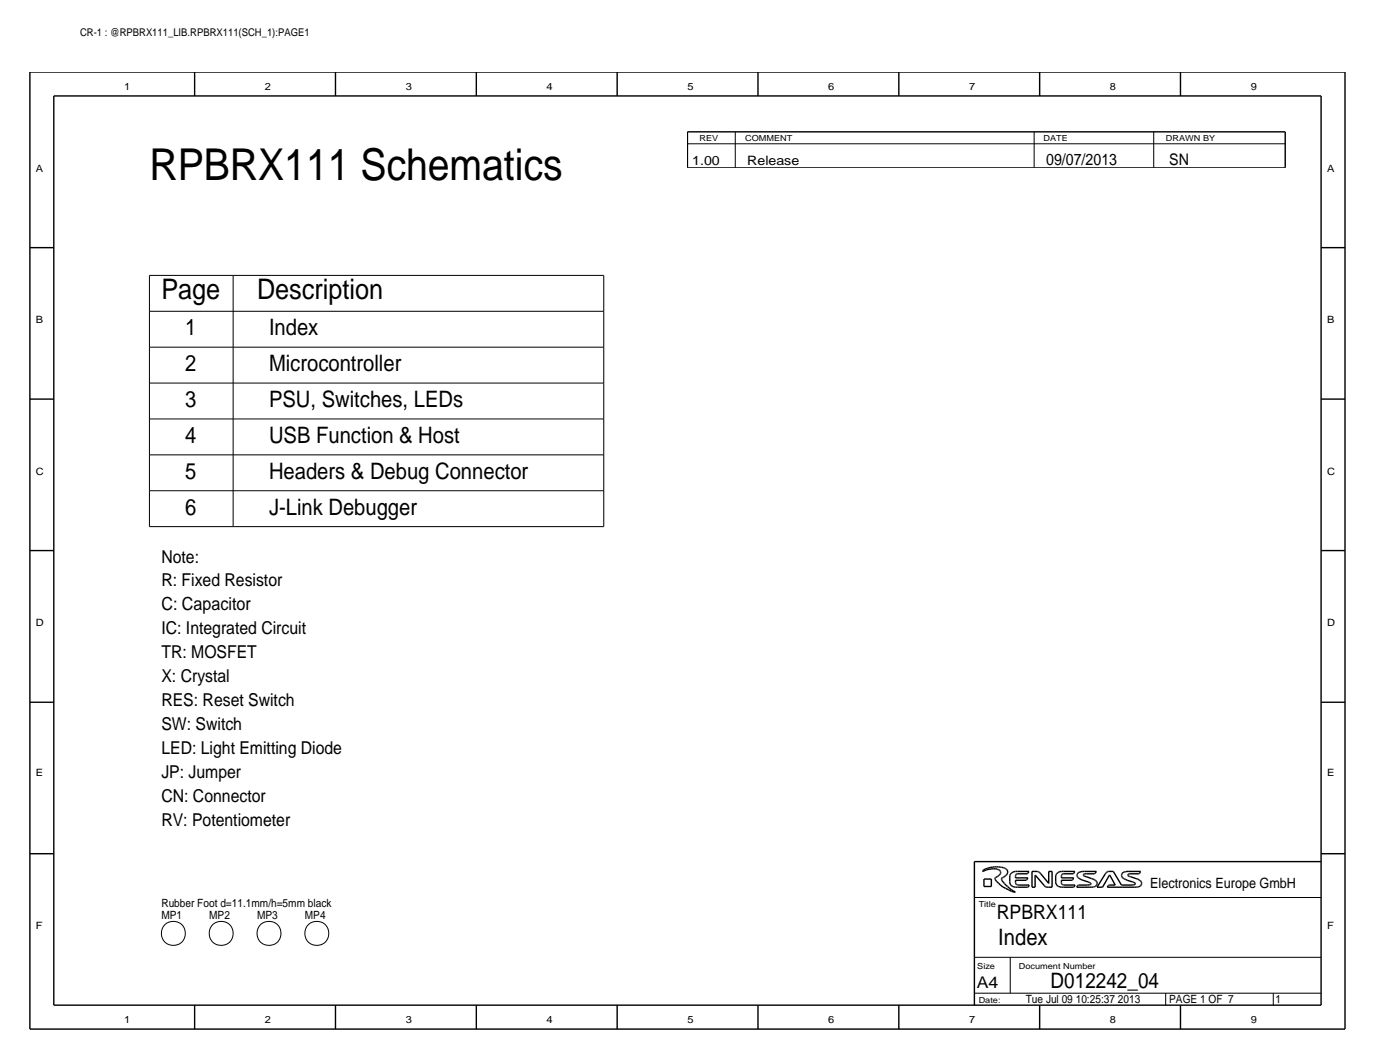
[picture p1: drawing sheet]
<svg xmlns="http://www.w3.org/2000/svg" width="297mm" height="225mm" viewBox="0 0 297 225" stroke-linecap="round" stroke-linejoin="round" font-family="sans-serif">
<!-- layer: Nets -->
<g fill="none" stroke="#000" stroke-width=".21">
<path d="M31.7 58.5h17.8zM31.7 58.5v7.6zM49.5 58.5v53.3zM49.5 58.5h78.8zM128.3 58.5v7.6zM31.7 73.7v7.6zM31.7 73.7h96.6zM31.7 66.1v7.6zM31.7 66.1h96.6zM128.3 73.7v7.6zM128.3 66.1v7.6zM31.7 89h96.6z"/>
<path d="M31.7 89v7.6zM31.7 81.3v7.7zM31.7 81.3h96.6zM31.7 96.6h96.6zM31.7 96.6v7.6zM128.3 89v7.6zM128.3 81.3v7.7zM128.3 96.6v7.6zM31.7 104.2h96.6zM31.7 104.2v7.6zM31.7 111.8h17.8zM49.5 111.8h78.8z"/>
<path d="M128.3 104.2v7.6z"/>
</g>
<!-- layer: Components -->
<g fill="none" stroke="#000" stroke-width=".21">
<circle cx="36.8" cy="198.2" r="2.56"/>
<circle cx="47" cy="198.2" r="2.56"/>
<circle cx="57.1" cy="198.2" r="2.56"/>
<circle cx="67.3" cy="198.2" r="2.56"/>
</g>
<!-- layer: Page Border and Title Block -->
<path d="M146 35.6h127zM146 30.5h127zM156.2 28v7.6zM219.7 28v7.6zM245.1 28v7.6zM207 190.6h73.7zM207 210.9h73.7zM207 203.3h73.7zM214.6 203.3v7.6zM247.6 210.9v2.5zM270.5 210.9v2.5z" fill="none" stroke="#000" stroke-width=".21"/>
<g fill="none" stroke="#000" stroke-width=".3">
<path d="M6.3 15.3h279.5zM6.3 15.3v203.2zM41.4 15.3v5.1zM71.3 15.3v5.1zM101.2 15.3v5.1zM131.1 15.3v5.1zM161 15.3v5.1zM191 15.3v5.1zM220.9 15.3v5.1zM250.8 15.3v5.1zM285.8 15.3v203.2zM11.4 20.4h269.3z"/>
<path d="M11.4 20.4v193zM146 28h127zM146 28v7.6zM273 28v7.6zM280.7 20.4v193zM6.3 52.6h5.1zM280.7 52.6h5zM6.3 84.7h5.1zM280.7 84.7h5zM6.3 116.9h5.1zM280.7 116.9h5zM6.3 149.1h5.1z"/>
<path d="M280.7 149.1h5zM6.3 181.3h5.1zM207 182.9h73.7zM207 182.9v30.5zM208.8 185h.1M208.8 184.9h.1M208.8 185.1h.1M208.8 184.9v.1zM208.9 185l.3-.2zM208.9 184.7h.1zM208.9 185h.1M208.9 184.7l-.1 .1z"/>
<path d="M209 184.7l.3-.2zM209 186.6h1.6zM209 188.2h1.6zM209 186.6v1.6zM209.2 184.8l.5-.1zM209.3 184.5l.5-.1zM209.7 184.7l.4-.1zM209.8 184.4l.3-.1zM210.1 184.3l.4-.2zM210.1 184.6l.5-.1zM210.5 184.1h.4zM210.6 184.5h.4z"/>
<path d="M210.6 186.6v1.6zM210.9 184.1l.4-.1zM211 184.5h.4zM211.3 184h.4zM211.4 186.6l.1 .2zM211.4 186.4h.1M211.4 186.5h.1M211.4 186.5v.1zM211.4 184.5h.4zM211.5 186.3h.1zM211.5 186.8l.2 .3zM211.6 186.3l.3-.2z"/>
<path d="M211.7 187.1l.4 .4zM211.7 184h.4zM211.8 184.5l.2 .1zM211.9 186.1l.2-.2zM212 184.6l.1 .1zM212.1 187.5l.4 .4zM212.1 184l.4 .1zM212.1 185.9l.2-.1zM212.1 184.7h.2zM212.3 185.8l.1-.1zM212.3 184.7l.1 .1zM212.4 184.8l.1 .2z"/>
<path d="M212.5 185v.1zM212.5 184.1h.3zM212.5 187.9l.6 .4zM212.5 185.5l-.1 .2zM212.5 185.1l.1 .1zM212.6 185.3l-.1 .2zM212.6 185.2v.1zM212.8 186.6v.1zM212.8 186.6h.1M212.8 186.4l.2-.1zM212.8 184.1l.4 .1zM212.8 186.7l.1 .3z"/>
<path d="M212.8 186.5h.1M212.8 186.4h.1M212.9 187l.3 .3zM213 186.3l.2-.1zM213.1 188.3l.6 .3zM213.2 184.2l.2 .1zM213.2 187.3l.2 .3zM213.2 186.2l.3-.1zM213.4 184.3l.2 .1zM213.4 187.6l.3 .4zM213.6 185.9l.2-.1zM213.6 184.4l.2 .2z"/>
<path d="M213.6 185.9l-.1 .2zM213.7 188.6l.6 .3zM213.7 188l.4 .2zM213.8 184.6l.2 .1zM214 184.7l.1 .2zM214 185.6l-.2 .2zM214.1 188.2l.3 .4zM214.1 185.4l-.1 .2zM214.1 185.2v.2zM214.1 184.9v.3zM214.3 188.9l.6 .3zM214.4 188.6l.4 .3z"/>
<path d="M214.5 187.5l.1 .2zM214.5 187.1v.4zM214.5 186.2v.9zM214.5 185.9v.3zM214.6 187.7l.2 .3zM214.6 185.7l-.1 .2zM214.8 188l.1 .1zM214.8 185.5l-.2 .2zM214.8 188.9l.4 .2zM214.9 189.2l.6 .2zM214.9 188.1l.3 .1zM214.9 185.3l-.1 .2z"/>
<path d="M214.9 185.3l.3-.1zM215.2 185.2l.2-.1zM215.2 188.2l.2 .1zM215.2 189.1l.5 .3zM215.4 188.3l.3 .1zM215.4 185.1l.3-.1zM215.6 189.4h.1M215.7 189.4h.1M215.7 185h.5zM215.7 187.5l.1 .1zM215.7 185.9v.2zM215.7 186.1v.3z"/>
<path d="M215.7 186.9h2.3zM215.7 186.9v.5zM215.7 187.5h.1M215.7 188.4h.5zM215.7 186.4h2.7zM215.8 187.7h.1M215.8 185.8l-.1 .1zM215.8 187.7l.1 .1zM215.8 185.7v.1zM215.8 185.7l.2-.1zM215.9 187.8h.1zM216 185.6l.1-.1z"/>
<path d="M216 187.8l.2 .1zM216.1 185.5h.2zM216.2 188.4h2.1zM216.2 187.9h.1zM216.2 185h2.4zM216.3 185.5h.2zM216.3 187.9h.2zM216.5 187.9h2.1zM216.5 185.5h1.7zM218 186.9l.1-.1zM218.1 186.8h.1M218.2 185.5h.1z"/>
<path d="M218.3 188.4h.1M218.4 185.4l-.1 .1zM218.4 186.4l-.3 .4zM218.4 188.4l.1-.1zM218.6 185l-.2 .4zM218.6 187.9l-.1 .4zM219.3 188.4h.6zM219.3 185h.6zM219.3 185v3.4zM219.9 185h.4zM219.9 185.8v2.6zM220 185.9h.1"/>
<path d="M220 185.9l1.8 2.1zM220.3 185l.2 .1zM220.5 185.1h.1zM220.6 185.1l.1 .1zM220.7 185.2h.1zM220.8 185.2l.2 .2zM221 185.4l1.8 2.1zM221.8 188l.2 .2zM222 188.2l.1 .1zM222.1 188.3h.1zM222.2 188.3l.3 .1zM222.5 188.4h.3z"/>
<path d="M222.8 187.5h.1M222.8 188.4h.7zM222.8 185h.7zM222.8 185v2.6zM223.5 185v3.4zM224.3 187.5l.1 .2zM224.3 187.1v.4zM224.3 186.2v.9zM224.3 185.9v.3zM224.4 187.7l.1 .3zM224.4 185.7l-.1 .2zM224.5 188l.2 .1z"/>
<path d="M224.5 185.5l-.1 .2zM224.7 185.3l.2-.1zM224.7 188.1l.2 .1zM224.7 185.3l-.2 .2zM224.9 185.2l.3-.1zM224.9 188.2l.3 .1zM225.2 188.3l.3 .1zM225.2 185.1l.3-.1zM225.5 185h.4zM225.5 187.6l.1 .1zM225.5 186.4h2.6zM225.5 185.9v.2z"/>
<path d="M225.5 186.1v.3zM225.5 186.9h2.2zM225.5 186.9v.5zM225.5 187.5h.1M225.5 187.5v.1zM225.5 188.4h.4zM225.6 185.8l-.1 .1zM225.6 187.7l.1 .1zM225.6 185.7v.1zM225.6 185.7l.1-.1zM225.7 187.8h.1zM225.7 185.6l.2-.1z"/>
<path d="M225.8 187.8l.1 .1zM225.9 185.5h.1zM225.9 188.4h2.1zM225.9 187.9h.2zM225.9 185h2.4zM226 185.5h.3zM226.1 187.9h.2zM226.3 185.5h1.7zM226.3 187.9h2.1zM227.7 186.9l.1-.1zM227.8 186.8h.1M228 185.5h.1z"/>
<path d="M228 188.4h.1M228.1 186.4l-.2 .4zM228.1 188.4h.1M228.1 185.4v.1zM228.3 185l-.2 .4zM228.4 187.9l-.2 .4zM228.8 188.4h2.7zM228.8 186l.1 .1zM228.8 185.9h.1M228.9 186.1l.1 .1zM228.9 185.7l-.1 .2zM228.9 185.5v.2z"/>
<path d="M229 186.2l.1 .1zM229 188l-.2 .4zM229 188h.1zM229.1 186.3l.1 .2zM229.1 185.4l-.2 .1zM229.1 187.9h.1M229.1 187.9h2zM229.2 185.2l-.1 .2zM229.2 185.2h.2zM229.2 186.5l.2 .1zM229.4 185.2l.3-.1zM229.4 186.6l.3 .1z"/>
<path d="M229.7 185.1l.3-.1zM229.7 186.7l.4 .2zM230 185h.4zM230.1 186.9l1.1 .3zM230.2 185.7h.1M230.2 185.8h.1M230.2 185.9h.1M230.2 185.9l.1 .1zM230.2 185.6h.1M230.3 185.6l.1-.1zM230.3 186l.2 .1zM230.4 185.5h.1"/>
<path d="M230.4 185h2.5zM230.5 185.5h.3zM230.5 186.1h.3zM230.8 186.1l1.1 .4zM230.8 185.5h1.7zM231.1 187.9h.3zM231.2 187.2l.2 .2zM231.4 187.9h.2zM231.4 187.4l.2 .1zM231.5 188.4h.5zM231.6 187.5h.1zM231.7 187.8h.1"/>
<path d="M231.7 187.5l.1 .2zM231.8 187.7l-.1 .1zM231.9 186.5l.4 .1zM232 188.4l.3-.1zM232.3 186.6l.2 .2zM232.3 188.3h.3zM232.5 186.8l.3 .1zM232.5 185.5h.1zM232.6 188.3l.2-.1zM232.6 185.5l.1-.1zM232.8 188.2l.1-.2zM232.8 186.9l.1 .1z"/>
<path d="M232.9 187l.1 .2zM232.9 185l-.2 .4zM233 187.2l.1 .1zM233 187.9l-.1 .1zM233.1 187.3v.2zM233.1 188.4h1.1zM233.1 187.7l-.1 .2zM233.1 187.6h.1M233.1 187.6v.1zM234.8 185.6l-1.7 2.8zM234.9 185.4l-.1 .2zM234.9 185.3v.1z"/>
<path d="M235 185.3l.1-.1zM235.2 185.1l-.1 .1zM235.2 185.1h.1zM235.3 188.4h3.3zM235.3 185.1l.2-.1zM235.5 185h.3zM235.5 188l-.2 .4zM235.5 188h.1zM235.6 188l.1-.1zM235.7 185.9l-1.5 2.5zM235.7 187.9h1.2zM235.7 185.8h.1"/>
<path d="M235.7 185.8v.1zM235.8 185.8l1.1 2.1zM235.8 185h.7zM236.5 185l1.8 2.9zM238.3 185.9v.1zM238.3 187.9h2.2zM238.3 186.1l.1 .1zM238.3 186h.1M238.3 185.7v.2zM238.4 186.2l.1 .1zM238.4 185.5l-.1 .2zM238.5 185.4l-.1 .1z"/>
<path d="M238.5 186.3l.2 .2zM238.6 188.4h2.4zM238.6 185.2l-.1 .2zM238.6 185.2h.3zM238.7 186.5l.2 .1zM238.9 185.2l.2-.1zM238.9 186.6l.3 .1zM239.1 185.1l.3-.1zM239.2 186.7l.3 .2zM239.4 185h.4zM239.5 186.9l1.1 .3zM239.6 185.7h.1"/>
<path d="M239.6 185.8h.1M239.6 185.9h.1M239.6 185.9l.1 .1zM239.7 185.6h.1M239.7 186l.2 .1zM239.7 185.6l.2-.1zM239.8 185h2.5zM239.9 186.1h.3zM239.9 185.5h.4zM240.2 186.1l1.2 .4zM240.3 185.5h1.7zM240.5 187.9h.4z"/>
<path d="M240.6 187.2l.3 .2zM240.9 187.9l.2-.1zM240.9 187.4l.2 .1zM241 188.4h.4zM241.1 187.8h.1M241.1 187.5h.1zM241.2 187.7l-.1 .1zM241.2 187.7h.1M241.2 187.5v.2zM241.4 186.5l.3 .1zM241.4 188.4l.3-.1zM241.7 188.3h.3z"/>
<path d="M241.7 186.6l.3 .2zM242 186.8l.2 .1zM242 188.3l.2-.1zM242 185.5h.1zM242.1 185.4v.1zM242.2 186.9l.1 .1zM242.2 188.2l.2-.2zM242.3 187l.2 .2zM242.3 185l-.2 .4zM242.5 187.9l-.1 .1zM242.5 187.2v.1zM242.5 187.5l.1 .1z"/>
<path d="M242.5 187.3v.2zM242.5 187.7v.2zM242.6 187.6l-.1 .1zM280.7 181.3h5zM6.3 218.5h279.5zM11.4 213.4h269.3zM41.4 213.4v5.1zM71.3 213.4v5.1zM101.2 213.4v5.1zM131.1 213.4v5.1zM161 213.4v5.1zM191 213.4v5.1z"/>
<path d="M220.9 213.4v5.1zM250.8 213.4v5.1z"/>
</g>
<text font-size="9.3" x="31.7" y="38.2">RPBRX111 Schematics</text>
<g font-size="6">
<text x="34.3" y="63.6">Page</text>
<text x="54.6" y="63.6">Description</text>
</g>
<g font-size="4.8">
<text x="39.4" y="71.2">1</text>
<text x="57.1" y="71.2">Index</text>
<text x="39.4" y="78.8">2</text>
<text x="57.1" y="78.8">Microcontroller</text>
<text x="39.4" y="86.4">3</text>
<text x="57.1" y="86.4">PSU, Switches, LEDs</text>
<text x="39.4" y="94">4</text>
<text x="57.1" y="94">USB Function &amp; Host</text>
<text x="39.4" y="101.6">5</text>
<text x="57.1" y="101.6">Headers &amp; Debug Connector</text>
<text x="39.4" y="109.3">6</text>
<text x="57.1" y="109.3">J-Link Debugger</text>
<text x="212.1" y="200.7">Index</text>
</g>
<text font-size="4.5" x="223.2" y="209.9">D012242_04</text>
<text font-size="4.2" x="211.8" y="195.1">RPBRX111</text>
<g font-size="3.8">
<text x="34.3" y="119.4">Note:</text>
<text x="34.3" y="124.5">R: Fixed Resistor</text>
<text x="34.3" y="129.6">C: Capacitor</text>
<text x="34.3" y="134.7">IC: Integrated Circuit</text>
<text x="34.3" y="139.8">TR: MOSFET</text>
<text x="34.3" y="144.8">X: Crystal</text>
<text x="34.3" y="149.9">RES: Reset Switch</text>
<text x="34.3" y="155">SW: Switch</text>
<text x="34.3" y="160.1">LED: Light Emitting Diode</text>
<text x="34.3" y="165.1">JP: Jumper</text>
<text x="34.3" y="170.2">CN: Connector</text>
<text x="34.3" y="175.3">RV: Potentiometer</text>
</g>
<g font-size="3.4">
<text x="222.2" y="35.1">09/07/2013</text>
<text x="248.4" y="35.1">SN</text>
<text x="207.5" y="209.9">A4</text>
</g>
<text font-size="3" x="244.3" y="188.5">Electronics Europe GmbH</text>
<g font-size="2.7">
<text x="147.1" y="35.1">1.00</text>
<text x="158.7" y="35.1">Release</text>
</g>
<g font-size="2.4">
<text x="34.3" y="195.1">MP1</text>
<text x="34.3" y="192.6">Rubber Foot d=11.1mm/h=5mm black</text>
<text x="44.4" y="195.1">MP2</text>
<text x="54.6" y="195.1">MP3</text>
<text x="64.8" y="195.1">MP4</text>
<text x="217.9" y="212.9">Tue Jul 09 10:25:37 2013</text>
<text x="248.4" y="212.9">PAGE 1 OF 7</text>
<text x="271" y="212.9">1</text>
</g>
<text font-size="2.3" x="17" y="7.7">CR-1 : @RPBRX111_LIB.RPBRX111(SCH_1):PAGE1</text>
<g font-size="2.1">
<text x="26.4" y="19.1">1</text>
<text x="56.3" y="19.1">2</text>
<text x="86.2" y="19.1">3</text>
<text x="116.1" y="19.1">4</text>
<text x="146.1" y="19.1">5</text>
<text x="176" y="19.1">6</text>
<text x="205.9" y="19.1">7</text>
<text x="235.8" y="19.1">8</text>
<text x="265.7" y="19.1">9</text>
<text x="7.6" y="36.5">A</text>
<text x="281.9" y="36.5">A</text>
<text x="7.6" y="68.7">B</text>
<text x="281.9" y="68.7">B</text>
<text x="7.6" y="100.8">C</text>
<text x="281.9" y="100.8">C</text>
<text x="7.6" y="133">D</text>
<text x="281.9" y="133">D</text>
<text x="7.6" y="164.7">E</text>
<text x="281.9" y="164.7">E</text>
<text x="7.6" y="197.3">F</text>
<text x="281.9" y="197.3">F</text>
<text x="26.4" y="217.2">1</text>
<text x="56.3" y="217.2">2</text>
<text x="86.2" y="217.2">3</text>
<text x="116.1" y="217.2">4</text>
<text x="146.1" y="217.2">5</text>
<text x="176" y="217.2">6</text>
<text x="205.9" y="217.2">7</text>
<text x="235.8" y="217.2">8</text>
<text x="265.7" y="217.2">9</text>
</g>
<g font-size="1.8">
<text x="148.6" y="30">REV</text>
<text x="158.3" y="30">COMMENT</text>
<text x="221.7" y="30">DATE</text>
<text x="247.7" y="30">DRAWN BY</text>
<text x="207.9" y="192.6">Title</text>
<text x="207.6" y="205.7">Size</text>
<text x="216.5" y="205.7">Document Number</text>
<text x="207.9" y="212.9">Date:</text>
</g>
</svg>
